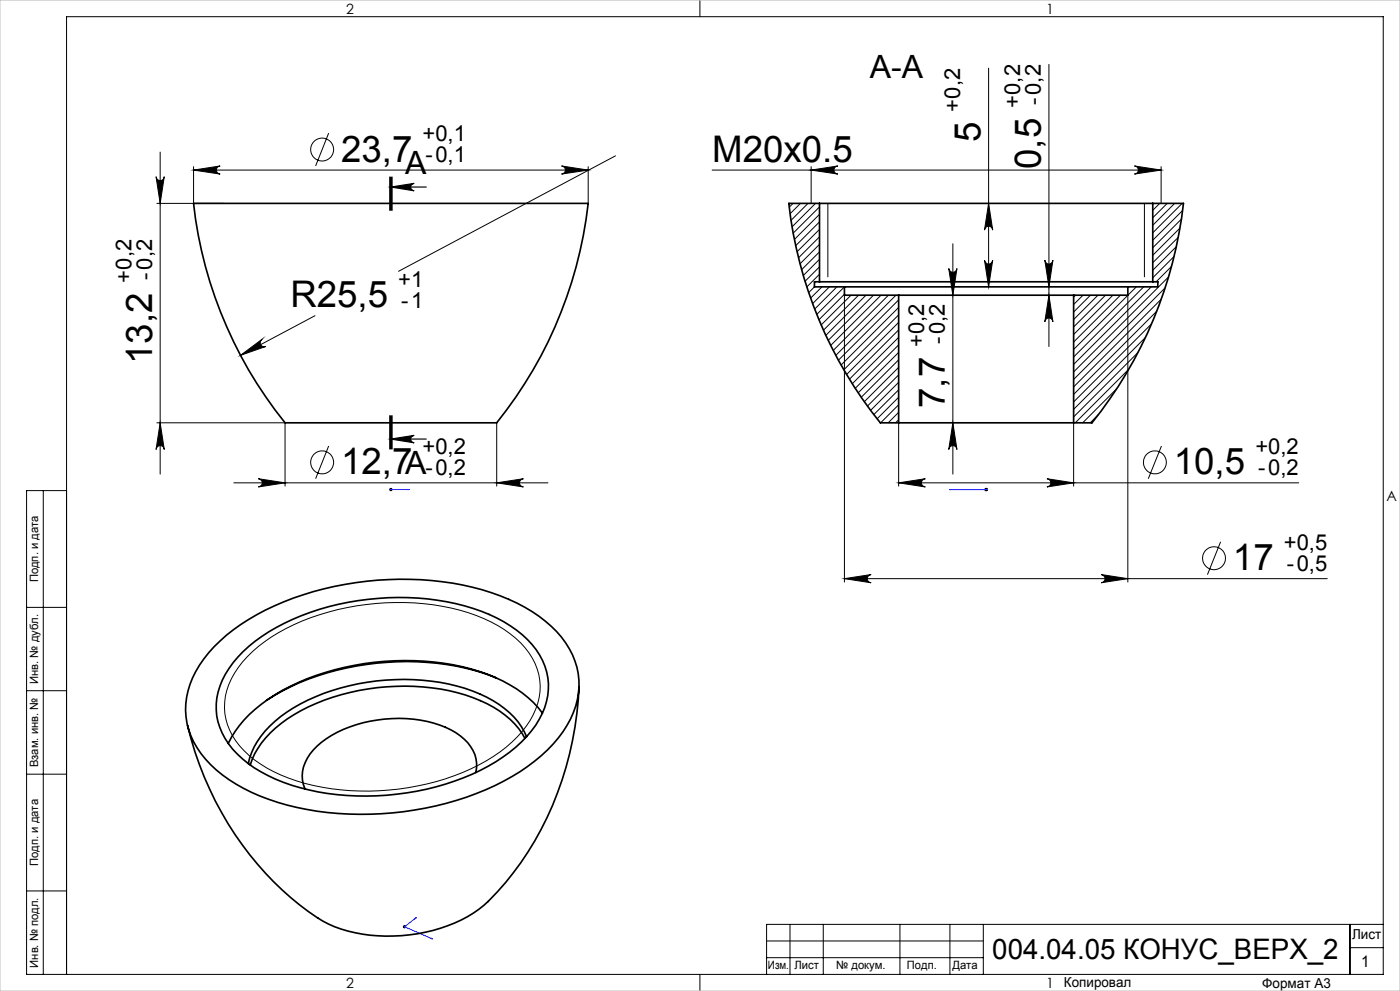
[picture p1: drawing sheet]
<svg xmlns="http://www.w3.org/2000/svg" width="420mm" height="297mm" viewBox="0 0 420 297" stroke-linecap="round" stroke-linejoin="round" font-family="sans-serif">
<g fill="none" stroke="#000" stroke-width=".3">
<path d="M210 0v5M314.7 19.3v84.6M98.6 39.9l-3.9 9.8M296.6 20.4v65.6M46.8 52.9a1.24 1.24 0 0 0 1.2 1.2 1.24 1.24 0 0 0 1.3-1.2l-1.3 8.1zM48 45.6v96.5M58.1 49.9v11.1M58.1 51h118.4M58.1 51l7.9-1.3a1.22 1.22 0 0 0-1.1 1.3 1.22 1.22 0 0 0 1.1 1.2zM168.5 49.7l8 1.3-8 1.2a1.22 1.22 0 0 0 1.1-1.2 1.22 1.22 0 0 0-1.1-1.3zM176.5 49.9v11.1M184.6 46.7l-65 34.6"/>
<path d="M213.6 51h134.7M243.3 51l8.1-1.3a1.22 1.22 0 0 0-1.2 1.3 1.22 1.22 0 0 0 1.2 1.2zM243.3 49.9v11.1M340.3 49.7l8 1.3-8 1.2a1.22 1.22 0 0 0 1.2-1.2 1.22 1.22 0 0 0-1.2-1.3zM348.3 49.9v11.1M47.1 61h20.1M248.4 61v22M285.9 73.1v69M295.3 78a1.24 1.24 0 0 0 1.3 1.1 1.24 1.24 0 0 0 1.2-1.1l-1.2 8zM296.6 61l1.2 8a1.24 1.24 0 0 0-1.2-1.2 1.24 1.24 0 0 0-1.3 1.2zM313.4 78a1.22 1.22 0 0 0 1.3 1.1 1.22 1.22 0 0 0 1.2-1.1l-1.2 8zM343.3 61v22"/>
<path d="M94.5 94.6l-22.4 11.9M253.3 88.5v85.9M284.6 80.5a1.24 1.24 0 0 0 1.3 1.1 1.24 1.24 0 0 0 1.2-1.1l-1.2 8zM314.7 88.5l1.2 7.9a1.22 1.22 0 0 0-1.2-1.1 1.22 1.22 0 0 0-1.3 1.1zM338.3 88.5v85.9M72.1 106.5l6.5-4.8a1.22 1.22 0 0 0-.4 1.6 1.22 1.22 0 0 0 1.6 .5zM47.1 126.7h38.4v19M48 126.7l1.3 8a1.24 1.24 0 0 0-1.3-1.2 1.24 1.24 0 0 0-1.2 1.2zM98.6 133.7l-3.9 9.8M149 126.7v19M269.6 126.7v19M285.9 126.7l1.2 8a1.24 1.24 0 0 0-1.2-1.2 1.24 1.24 0 0 0-1.3 1.2z"/>
<path d="M322.1 126.7v19M348.4 133.7l-3.9 9.8M13 147v145M20 147h-12v145h407v-287h-395v287M70.1 144.7h94.3M77.5 143.5l8 1.2-8 1.2a1.24 1.24 0 0 0 1.2-1.2 1.24 1.24 0 0 0-1.2-1.2zM116.8 146.7h1M116.9 146.4l.7 .7M117.3 146.2v1M117.6 146.4l-.7 .7M149 144.7l8-1.2a1.24 1.24 0 0 0-1.2 1.2 1.24 1.24 0 0 0 1.2 1.2zM269.6 144.7h120"/>
<path d="M269.6 144.7l8-1.2a1.24 1.24 0 0 0-1.2 1.2 1.24 1.24 0 0 0 1.2 1.2zM295.3 146.7h1M295.5 146.4l.7 .7M295.8 146.2v1M296.2 146.4l-.7 .7M314.1 143.5l8 1.2-8 1.2a1.24 1.24 0 0 0 1.2-1.2 1.24 1.24 0 0 0-1.2-1.2zM253.3 173.4l8-1.2a1.24 1.24 0 0 0-1.1 1.2 1.24 1.24 0 0 0 1.1 1.3zM253.3 173.4h144.9M330.3 172.2l8 1.2-8 1.3a1.24 1.24 0 0 0 1.2-1.3 1.24 1.24 0 0 0-1.2-1.2zM366.2 162.4l-4 9.8M8 182h12M74.2 196.8a55.9 55.9 0 0 1 27.1-14.1 72.2 72.2 0 0 1 43.8 2.7 28.9 28.9 0 0 1 15.4 13.4 18.1 18.1 0 0 1-2.6 18.8 44.9 44.9 0 0 1-21.7 14.9 74.8 74.8 0 0 1-49.7 .7 31.4 31.4 0 0 1-16.8-12.8 18.2 18.2 0 0 1 1.8-20.3z"/>
<path d="M8 207h12M8 232h12M8 267h12M120.9 277.7h.9M121 277.4l.7 .7M121.4 277.2v1M121.7 277.4l-.7 .7M237 277v15M247 277v15M270 277v15M285 277v15M295 277v15"/>
<path d="M405 277v15M415 277h-185v15M210 292v5M230 282h65M230 287h65M405 284h10"/>
<circle cx="96.6" cy="44.8" r="3.4"/>
<circle cx="96.6" cy="138.6" r="3.4"/>
<circle cx="346.5" cy="138.6" r="3.4"/>
<circle cx="364.2" cy="167.3" r="3.4"/>
</g>
<path d="M116.9 53v10M117.3 56.1h10.6M117.3 56.1l6.9-1.1a1.11 1.11 0 0 0-1 1.1 1.11 1.11 0 0 0 1 1.1zM117.3 53v10M117.6 53v10M116.9 124.6v10M117.3 131.6h10.6M117.3 131.6l6.9-1.1a1.11 1.11 0 0 0-1 1.1 1.11 1.11 0 0 0 1 1.1zM117.3 124.6v10M117.6 124.6v10z" fill="none" stroke="#000" stroke-width=".35"/>
<path d="M117.1 146.7h.3zM117.3 146.7h.1M117.3 146.7h5.4M122.7 146.7h-.5h.5M284.9 146.7h.5h-.5M284.9 146.7h10.9M295.7 146.7h.3zM295.8 146.7h.1M124.4 275.3l.5-.3-.3 .3zM124.9 275l-3.5 2.7 8.4 3.7M129.2 281.3l.6 .1z" fill="none" stroke="#00f" stroke-width=".3"/>
<path d="M0 0h420v297h-420z" fill="none" stroke="#c0c0c0" stroke-width=".3"/>
<path d="M117.3 56.1l6.9-1.1a1.11 1.11 0 0 0-1 1.1 1.11 1.11 0 0 0 1 1.1zM117.3 131.6l6.9-1.1a1.11 1.11 0 0 0-1 1.1 1.11 1.11 0 0 0 1 1.1z" fill="#000"/>
<g fill="#00f">
<path d="M122.2 146.7h.5zM117.1 146.7h.3z"/>
<path d="M295.7 146.7h.3zM284.9 146.7h.5zM295.7 146.7h.3zM284.9 146.7h.5zM124.4 275.3h.2l.3-.3zM129.2 281.3l.6 .1z"/>
</g>
<g fill="#000">
<path d="M168.5 49.7l8 1.3-8 1.2a1.22 1.22 0 0 0 1.1-1.2 1.22 1.22 0 0 0-1.1-1.3zM58.1 51l7.9-1.3a1.22 1.22 0 0 0-1.1 1.3 1.22 1.22 0 0 0 1.1 1.2zM149 144.7l8-1.2a1.24 1.24 0 0 0-1.2 1.2 1.24 1.24 0 0 0 1.2 1.2zM77.5 143.5l8 1.2-8 1.2a1.24 1.24 0 0 0 1.2-1.2 1.24 1.24 0 0 0-1.2-1.2z"/>
<path d="M313.4 78a1.22 1.22 0 0 0 1.3 1.1 1.22 1.22 0 0 0 1.2-1.1l-1.2 8zM314.7 88.5l1.2 7.9a1.22 1.22 0 0 0-1.2-1.1 1.22 1.22 0 0 0-1.3 1.1z"/>
<path d="M72.1 106.5l7.7-2.7a1.23 1.23 0 0 1-1.6-.5 1.23 1.23 0 0 1 .4-1.6zM243.3 51l8.1-1.3a1.22 1.22 0 0 0-1.2 1.3 1.22 1.22 0 0 0 1.2 1.2zM340.3 49.7l8 1.3-8 1.2a1.22 1.22 0 0 0 1.2-1.2 1.22 1.22 0 0 0-1.2-1.3zM253.3 173.4l8-1.2a1.24 1.24 0 0 0-1.1 1.2 1.24 1.24 0 0 0 1.1 1.3zM330.3 172.2l8 1.2-8 1.3a1.24 1.24 0 0 0 1.2-1.3 1.24 1.24 0 0 0-1.2-1.2z"/>
<path d="M48 126.7l1.3 8a1.24 1.24 0 0 0-1.3-1.2 1.24 1.24 0 0 0-1.2 1.2zM46.8 52.9a1.24 1.24 0 0 0 1.2 1.2 1.24 1.24 0 0 0 1.3-1.2l-1.3 8.1zM295.3 78a1.24 1.24 0 0 0 1.3 1.1 1.24 1.24 0 0 0 1.2-1.1l-1.2 8zM296.6 61l1.2 8a1.24 1.24 0 0 0-1.2-1.2 1.24 1.24 0 0 0-1.3 1.2zM285.9 126.7l1.2 8a1.24 1.24 0 0 0-1.2-1.2 1.24 1.24 0 0 0-1.3 1.2zM284.6 80.5a1.24 1.24 0 0 0 1.3 1.1 1.24 1.24 0 0 0 1.2-1.1l-1.2 8z"/>
<path d="M269.6 144.7l8-1.2a1.24 1.24 0 0 0-1.2 1.2 1.24 1.24 0 0 0 1.2 1.2zM314.1 143.5l8 1.2-8 1.2a1.24 1.24 0 0 0 1.2-1.2 1.24 1.24 0 0 0-1.2-1.2z"/>
</g>
<g fill="none" stroke="#000" stroke-width=".5">
<path d="M58.1 61h118.4a126.5 126.5 0 0 1-27.6 65.7h-63.4a127.5 127.5 0 0 1-27.4-65.7zM245.9 61h-9.3a127.5 127.5 0 0 0 27.5 65.7h5.5M245.9 61h99.9M245.9 61v23.5M345.8 61h9.2a127.5 127.5 0 0 1-27.4 65.7h-5.5M345.8 61v23.5M245.9 84.5h99.9M245.9 84.5h-1.6v1.5h9M253.3 86h85M253.3 86v2.5h16.3M269.6 88.5h52.5M269.6 88.5v38.2"/>
<path d="M322.1 88.5v38.2M338.3 86v2.5h-16.2M345.8 84.5h1.5v1.5h-9M269.6 126.7h52.5M64.2 193.8a67.2 67.2 0 0 1 29.8-16.5 94.1 94.1 0 0 1 53.4 .3 45 45 0 0 1 21 13.3 22.1 22.1 0 0 1 1.7 26.5 47.2 47.2 0 0 1-19 16.7 94.3 94.3 0 0 1-67.7 6.4 46.9 46.9 0 0 1-21.7-12.9 22.3 22.3 0 0 1-1.8-28.3l2.7-3.7zM72.9 195.3a62 62 0 0 1 31.5-14.8 73.1 73.1 0 0 1 44.6 4.7 27.7 27.7 0 0 1 14.5 14.5 19.3 19.3 0 0 1-2.8 17.7 48.7 48.7 0 0 1-24.4 16.7 78.8 78.8 0 0 1-51.3 .4 33.4 33.4 0 0 1-17.5-13.2 18.8 18.8 0 0 1 1.2-21l1.3-1.7zM148.9 203.2a79.1 79.1 0 0 0-47.9-2.3 67.8 67.8 0 0 0-21 9M162.7 213.7a35.2 35.2 0 0 0-16.5-11.6 79.1 79.1 0 0 0-61.5 4.8 36.9 36.9 0 0 0-16.2 15.9M173.7 206a95 95 0 0 1-28.5 65.3 44.7 44.7 0 0 1-27.1 9.2 38.6 38.6 0 0 1-28.2-9.3 97.7 97.7 0 0 1-33.7-53.8M142.7 231.5a10.3 10.3 0 0 0-4.6-10.9 33.4 33.4 0 0 0-22.7-5.1 33.4 33.4 0 0 0-21.4 9.3 10.5 10.5 0 0 0-2.5 11.7M157.5 221.3a27.6 27.6 0 0 0-15.6-12.2 66.6 66.6 0 0 0-53.7 5.1 27.9 27.9 0 0 0-13.1 15.1M158 220.8a25 25 0 0 0-14.1-12.8 65.5 65.5 0 0 0-44.3-1 43.4 43.4 0 0 0-21.4 13.7 19.8 19.8 0 0 0-3.7 8.1"/>
</g>
<g fill="none" stroke="#000" stroke-width=".3">
<path d="M237.9 61l-1.1 1.1M240.1 61l-3.1 3.1M242.4 61l-5.1 5M244.7 61l-7.1 7M245.9 62l-8 7.9M245.9 64.2l-7.6 7.6M245.9 66.5l-7.2 7.1M245.9 68.8l-6.8 6.7M245.9 71l-6.3 6.3M245.9 73.2l-5.9 5.9M245.9 75.5l-5.4 5.3M245.9 77.7l-4.9 4.9"/>
<path d="M245.9 80l-4.4 4.3M347.9 61l-2.1 2M350.2 61l-4.4 4.3M351.4 79.9l-4.5 4.6M352.2 76.9l-6.4 6.4M352.4 61l-6.6 6.5M352.9 73.9l-7.1 7.1M353.5 71.1l-7.7 7.6M354 68.4l-8.2 8.1M354.4 65.7l-8.6 8.6M354.6 61l-8.8 8.8M354.8 63.1l-9 8.9"/>
<path d="M244.3 86l-1.7 1.7M245.9 84.5h.1M245.9 82.2l-3.9 3.8M246.6 86l-3.4 3.4M248.8 86l-5 5M251.1 86l-6.7 6.6M253.3 86l-8.3 8.2M253.3 88.2l-7.6 7.6M255.3 88.5l-9 8.9M257.6 88.5l-10.5 10.5M259.8 88.5l-12 12M262 88.5l-13.5 13.5"/>
<path d="M264.3 88.5l-15.1 15M266.5 88.5l-16.5 16.5M268.8 88.5l-18 18M269.6 89.9l-18.1 18M269.6 92.1l-17.3 17.3M269.6 94.4l-16.4 16.4M269.6 96.6l-15.6 15.7M269.6 98.9l-14.8 14.7M322.7 88.5l-.6 .5M324.9 88.5l-2.8 2.8M327.1 88.5l-5 5M329.4 88.5l-7.3 7.3"/>
<path d="M331.6 88.5l-9.5 9.5M333.9 88.5l-11.8 11.8M336.1 88.5l-14 14M338.6 86l-.3 .3M340.9 86l-18.8 18.7M343.1 86l-21 21M345.4 86l-23.3 23.2M345.4 97.1l-23.3 23.4M347 93.3l-24.9 24.9M348.4 89.7l-26.3 26.3M349.5 86.3l-27.4 27.4M350.6 83l-28.5 28.5"/>
<path d="M269.6 101.1l-13.9 13.9M269.6 103.4l-13 13M269.6 105.6l-12.1 12.1M269.6 107.8l-11.2 11.3M269.6 110.1l-10.3 10.3M269.6 112.4l-9.4 9.3M269.6 114.6l-8.4 8.4M269.6 116.8l-7.5 7.4M269.6 119.1l-6.5 6.4M335 116.5l-10.2 10.2M338.6 110.7l-16 16M341.4 105.7l-19.3 19.3"/>
<path d="M343.6 101.2l-21.5 21.5M269.6 121.3l-5.4 5.4M269.6 123.6l-3.1 3.1M269.6 125.8l-.9 .9M329.5 124.2l-2.4 2.5"/>
</g>
<g font-size="11">
<text x="294.1" y="42.6" transform="rotate(-90 294.1 42.6)">5</text>
<text x="102.3" y="48.5">23,7</text>
<text x="213.7" y="48.5">M20x0.5</text>
<text x="312.2" y="50.6" transform="rotate(-90 312.2 50.6)">0,5</text>
<text x="87.1" y="92.1">R25,5</text>
<text x="45.6" y="109.1" transform="rotate(-90 45.6 109.1)">13,2</text>
<text x="283.4" y="122.3" transform="rotate(-90 283.4 122.3)">7,7</text>
<text x="102.3" y="142.2">12,7</text>
<text x="352.2" y="142.2">10,5</text>
<text x="369.9" y="170.9">17</text>
</g>
<g font-size="9.6">
<text x="261" y="23.2">A-A</text>
<text x="121.5" y="52.2">A</text>
<text x="121.5" y="142">A</text>
</g>
<text font-size="8.5" x="297.7" y="287.6">004.04.05 КОНУС_ВЕРХ_2</text>
<g font-size="6.6">
<text x="288" y="33.4" transform="rotate(-90 288 33.4)">+0,2</text>
<text x="306.1" y="32.3" transform="rotate(-90 306.1 32.3)">+0,2</text>
<text x="312.3" y="31.5" transform="rotate(-90 312.3 31.5)">-0,2</text>
<text x="126.8" y="42.3">+0,1</text>
<text x="127.6" y="48.5">-0,1</text>
<text x="45.7" y="83.8" transform="rotate(-90 45.7 83.8)">-0,2</text>
<text x="39.5" y="84.7" transform="rotate(-90 39.5 84.7)">+0,2</text>
<text x="119.5" y="86">+1</text>
<text x="120.3" y="92.2">-1</text>
<text x="277.3" y="104" transform="rotate(-90 277.3 104)">+0,2</text>
<text x="283.5" y="103.1" transform="rotate(-90 283.5 103.1)">-0,2</text>
<text x="126.8" y="136.1">+0,2</text>
<text x="376.6" y="136.1">+0,2</text>
<text x="127.6" y="142.3">-0,2</text>
<text x="377.4" y="142.3">-0,2</text>
<text x="385.2" y="164.8">+0,5</text>
<text x="386" y="171">-0,5</text>
</g>
<text font-size="4.8" x="408.3" y="289.7">1</text>
<g font-size="4.2">
<text x="103.8" y="4.2">2</text>
<text x="313.8" y="4.2">1</text>
<text x="415.9" y="150.2">A</text>
<text x="103.8" y="296.2">2</text>
<text x="313.8" y="296.2">1</text>
</g>
<g font-size="4.1">
<text x="405.6" y="281.5">Лист</text>
<text x="319.2" y="295.9">Копировал</text>
<text x="378.7" y="296">Формат А3</text>
</g>
<g font-size="3.4">
<text x="11.4" y="174.5" transform="rotate(-90 11.4 174.5)">Подп. и дата</text>
<text x="11.4" y="205" transform="rotate(-90 11.4 205)">Инв. № дубл.</text>
<text x="11.4" y="229.9" transform="rotate(-90 11.4 229.9)">Взам. инв. №</text>
<text x="11.4" y="259.5" transform="rotate(-90 11.4 259.5)">Подп. и дата</text>
<text x="11.4" y="290" transform="rotate(-90 11.4 290)">Инв. № подл.</text>
<text x="230.4" y="290.4">Изм.</text>
<text x="238.3" y="290.4">Лист</text>
<text x="250.9" y="290.4">№ докум.</text>
<text x="272.1" y="290.4">Подп.</text>
<text x="285.7" y="290.5">Дата</text>
</g>
</svg>
